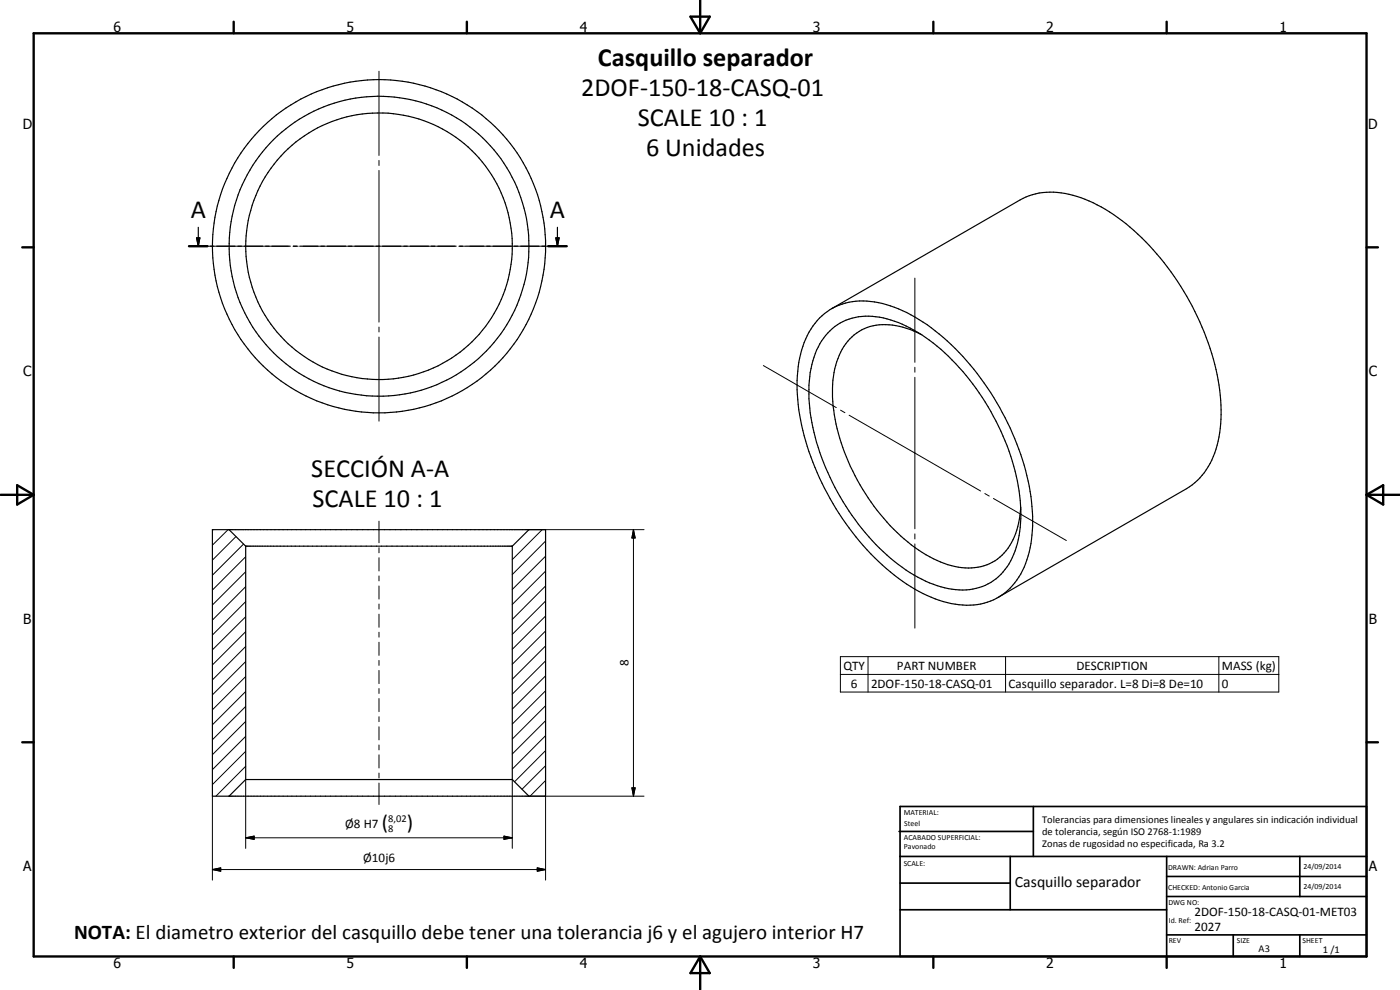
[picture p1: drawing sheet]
<svg xmlns="http://www.w3.org/2000/svg" width="420mm" height="297mm" viewBox="0 0 420 297" stroke-linecap="round" stroke-linejoin="round" font-family="sans-serif">
<g fill="none" stroke="#000" stroke-width=".35">
<path d="M56.7 73.9h5.6M59 71.4h1l-.5 2.5zM59.5 68.2v5.7M63.1 73.9h1.1M65.1 73.9h5.4M71.4 73.9h1.1M73.4 73.9h5.4M79.7 73.9h1.1M81.6 73.9h5.5M88 73.9h1.1M89.9 73.9h5.5M96.3 73.9h1.1"/>
<path d="M98.2 73.9h5.5M104.6 73.9h1M106.5 73.9h5.5M112.8 73.9h1.1M114.8 73.9h5.5M121.2 73.9h1M123.1 73.9h5.5M129.4 73.9h1.1M131.4 73.9h5.5M137.7 73.9h1.1M139.7 73.9h5.5M146.1 73.9h1"/>
<path d="M148 73.9h5.5M154.3 73.9h1.1M156.3 73.9h5.4M162.6 73.9h1.1M164.5 73.9h5.6M166.8 71.4h1l-.5 2.5zM167.3 68.2v5.7M245.9 95.4a19.1 19.1 0 0 1 18.9-4.3 51.7 51.7 0 0 1 24.2 15.8 80.9 80.9 0 0 1 20.6 43.6 35 35 0 0 1-3.8 22.6 17.8 17.8 0 0 1-19.1 8.2 43.6 43.6 0 0 1-21.9-11.8 80.5 80.5 0 0 1-25.4-49.6 33.2 33.2 0 0 1 4.6-22.1zM248.4 99.9a16.7 16.7 0 0 1 16.7-4.5 45.1 45.1 0 0 1 22.8 14.9 72.7 72.7 0 0 1 18.3 39.9 31 31 0 0 1-3.9 19.8 16.8 16.8 0 0 1-18.8 6.4 45.2 45.2 0 0 1-21.7-14.2 73.5 73.5 0 0 1-18.8-39.8 30.8 30.8 0 0 1 3-19.2zM249.6 92.6l56.5-32.6a22.2 22.2 0 0 1 19.5-.2 54.5 54.5 0 0 1 20.5 15.1 78.6 78.6 0 0 1 20.3 46.6 31.7 31.7 0 0 1-5 20.3l-2 2.3-3.3 2.5-56.6 32.6M276.4 100.3a20 20 0 0 0-17-1.7 16.8 16.8 0 0 0-9.1 13.2 49.2 49.2 0 0 0 4.9 28.2 61.7 61.7 0 0 0 22.7 26.5 22.8 22.8 0 0 0 16.5 3.5 15.8 15.8 0 0 0 11.3-13.2l.7-4.6M63.7 158.9h100v80h-100z"/>
<path d="M68.7 158.9l5 5M158.7 158.9l-5 5M73.7 163.9v70M73.7 163.9h80M153.7 163.9v70M73.7 233.9l-5 5M73.7 233.9h80M153.7 233.9l5 5"/>
<circle cx="113.7" cy="73.9" r="45"/>
<circle cx="113.7" cy="73.9" r="40"/>
<circle cx="113.8" cy="73.9" r="50"/>
</g>
<g fill="none" stroke="#000" stroke-width=".71">
<path d="M10.1 10h400v277h-400zM70.1 6.5v3.5M140.1 6.5v3.5M207.2 5h5.8l-2.9 5zM210.1 0v10M280.1 6.5v3.5M350.1 6.5v3.5M6.7 74.2h3.4M56.7 73.9h5.6M164.5 73.9h5.6M410.1 74.2h3.4M.2 148.5h9.9"/>
<path d="M5.2 145.6l4.9 2.9-4.9 2.9zM410.1 148.5h10M410.1 148.5l5-2.9v5.8zM6.7 222.7h3.4M410.1 222.7h3.4M70.1 287v3.4M140.1 287v3.4M210.1 287v10M210.1 287l2.9 5h-5.8zM280.1 287v3.4M350.1 287v3.4"/>
</g>
<g fill="none" stroke="#000" stroke-width=".51">
<path d="M269.8 249.5h40.3M270.1 242h140v45h-140zM270.1 257h140M303.2 257v16M310.1 242v15M350.1 257v30M390.1 257v12M270.1 265h33.1M270.1 273h80M350.1 269h60M350.1 263h60M350.1 280.5h60"/>
<path d="M370.1 280.5v6.5M390.1 280.5v6.5"/>
</g>
<g fill="none" stroke="#000" stroke-width=".3">
<path d="M113.7 21.4v25.3M113.7 48.1v1.6M113.7 51.1v45.5M61.2 73.9h25.3M88 73.9h1.5M91 73.9h45.5M138 73.9h1.5M141 73.9h25.3M113.7 98.1v1.5M274.6 83.4v25.3M113.7 101.1v25.3M229.1 109.7l21.9 12.6"/>
<path d="M274.6 110.2v1.5M274.6 113.2v45.5M252.3 123.1l1.3 .7M254.8 124.6l39.5 22.7M64 158.9l-.3 .2M68.4 158.9l-4.7 4.7M113.7 156.4v6.5M158.7 158.9h34.6M162.7 158.9l-9 9M190.1 158.9l.5 2.5h-1zM190.1 158.9v80M295.6 148.1l1.3 .7"/>
<path d="M298.1 149.6l21.9 12.6M70.8 161l-7.1 7.1M73.1 163.2l-9.4 9.4M73.7 176l-10 10.1M73.7 171.5l-10 10M73.7 167l-10 10M113.7 164.3v1.6M113.7 167.3v4M113.7 172.8v1.5M113.7 175.8v3.9M163.7 175.8l-10 10M163.7 171.4l-10 10"/>
<path d="M163.7 166.9l-10 10M163.7 162.3l-10 10.1M274.6 160.2v1.5M274.6 163.2v25.3M73.7 198.5l-10 10M73.7 194l-10 10M73.7 189.5l-10 10M73.7 185l-10 10M73.7 180.5l-10 10M113.7 181.2v1.6M113.7 184.3v3.9M113.7 189.7v1.5"/>
<path d="M113.7 192.7v3.9M113.7 198.2v1.4M163.7 198.3l-10 10M163.7 193.8l-10 10M163.7 189.3l-10 10M163.7 184.8l-10 10M163.7 180.3l-10 10M252.2 197h131.6v10.6h-131.6zM260.5 197v10.6M301.8 197v10.6M365.8 197v10.6M73.7 216.5l-10 9.9"/>
<path d="M73.7 212l-10 10M73.7 207.5l-10 10M73.7 203l-10 10M113.7 201.2v3.9M113.7 206.6v1.5M113.7 209.6v3.9M113.7 215.1v1.4M113.7 218.1v3.9M163.7 216.2l-10 10M163.7 211.8l-10 9.9M163.7 207.3l-10 10M163.7 202.8l-10 10"/>
<path d="M252.2 202.4h131.6M63.7 238.9v25.2M73.7 229.9l-8.9 9M73.7 225.4l-10 10M73.7 220.9l-10 10M73.7 233.9v20.7M113.7 223.5v1.5M113.7 226.5v3.9M113.7 231.9v1.5M113.7 234.9v6.5M153.7 233.9v20.7M158.7 238.9h34.6"/>
<path d="M163.7 238.7l-.2 .2M163.7 234.2l-4.6 4.7M163.7 229.7l-7 7.1M163.7 225.2l-9.3 9.4M163.7 220.7l-10 10.1M163.7 238.9v25.2M189.6 236.4h1l-.5 2.5zM73.7 251.4l2.6-.5v.9zM73.7 251.4h80M151.2 250.9l2.5 .5-2.5 .4zM63.7 260.9l2.5-.5v1zM63.7 260.9h100"/>
<path d="M161.2 260.4l2.5 .5-2.5 .5z"/>
</g>
<path d="M59 71.4h1l-.5 2.5zM166.8 71.4h1l-.5 2.5zM190.1 158.9l.5 2.5h-1zM189.6 236.4h1l-.5 2.5zM73.7 251.4l2.6-.5v.9zM151.2 250.9l2.5 .5-2.5 .4zM63.7 260.9l2.5-.5v1zM161.2 260.4l2.5 .5-2.5 .5z" fill="#000"/>
<g font-size="7.9">
<text x="179.4" y="19.9">Casquillo separador</text>
<text x="174.4" y="28.9">2DOF-150-18-CASQ-01</text>
<text x="191.4" y="37.9">SCALE 10 : 1</text>
<text x="193.9" y="46.9">6 Unidades</text>
<text x="57.2" y="65.4">A</text>
<text x="165" y="65.4">A</text>
<text x="93.4" y="143.3">SECCIÓN A-A</text>
<text x="93.8" y="152.2">SCALE 10 : 1</text>
</g>
<g font-size="6.3">
<text x="114.6" y="248.8">(</text>
<text x="122.1" y="248.8">)</text>
<text x="22.2" y="281.8">NOTA: El diametro exterior del casquillo debe tener una tolerancia j6 y el agujero interior H7</text>
</g>
<text font-size="4.7" x="304.6" y="266.2">Casquillo separador</text>
<g font-size="4.2">
<text x="34" y="9.6">6</text>
<text x="104" y="9.6">5</text>
<text x="174" y="9.6">4</text>
<text x="244" y="9.6">3</text>
<text x="314" y="9.6">2</text>
<text x="384" y="9.6">1</text>
<text x="6.8" y="38.7">D</text>
<text x="410.6" y="38.7">D</text>
<text x="7" y="112.9">C</text>
<text x="410.8" y="112.9">C</text>
<text x="7" y="187.1">B</text>
<text x="410.8" y="187.1">B</text>
<text x="7" y="261.4">A</text>
<text x="410.8" y="261.4">A</text>
<text x="34" y="290.4">6</text>
<text x="104" y="290.4">5</text>
<text x="174" y="290.4">4</text>
<text x="244" y="290.4">3</text>
<text x="314" y="290.4">2</text>
<text x="384" y="290.4">1</text>
</g>
<g font-size="3.9">
<text x="188.6" y="199.9" transform="rotate(-90 188.6 199.9)">8</text>
<text x="253.1" y="201">QTY</text>
<text x="269.2" y="201">PART NUMBER</text>
<text x="323" y="201">DESCRIPTION</text>
<text x="366.7" y="201.1">MASS (kg)</text>
<text x="255.4" y="206.3">6</text>
<text x="261.4" y="206.3">2DOF-150-18-CASQ-01</text>
<text x="302.7" y="206.4">Casquillo separador. L=8 Di=8 De=10</text>
<text x="366.7" y="206.3">0</text>
<text x="103.6" y="248.4">Ø8 H7</text>
<text x="109" y="258.7">Ø10j6</text>
<text x="358.5" y="275">2DOF-150-18-CASQ-01-MET03</text>
<text x="358.5" y="279.4">2027</text>
</g>
<g font-size="3.1">
<text x="116.5" y="249.6">8</text>
<text x="116.5" y="246.6">8,02</text>
<text x="312.7" y="246.8">Tolerancias para dimensiones lineales y angulares sin indicación individual</text>
<text x="312.7" y="250.4">de tolerancia, según ISO 2768-1:1989</text>
<text x="312.7" y="254">Zonas de rugosidad no especificada, Ra 3.2</text>
<text x="377.7" y="285.6">A3</text>
<text x="397" y="285.9">1 /1</text>
</g>
<g font-size="2.4">
<text x="271.2" y="244.4">MATERIAL:</text>
<text x="271.3" y="252">ACABADO SUPERFICIAL:</text>
<text x="271.4" y="247.9">Steel</text>
<text x="271.3" y="254.6">Pavonado</text>
<text x="271.2" y="259.7">SCALE:</text>
<text x="350.6" y="261">DRAWN: Adrian Parro</text>
<text x="391.2" y="260.6">24/09/2014</text>
<text x="350.6" y="267">CHECKED: Antonio Garcia</text>
<text x="391.2" y="266.7">24/09/2014</text>
<text x="350.6" y="271.4">DWG NO:</text>
<text x="350.8" y="276.9">Id. Ref:</text>
<text x="350.8" y="282.8">REV</text>
<text x="371.2" y="282.9">SIZE</text>
<text x="390.9" y="282.9">SHEET</text>
</g>
</svg>
